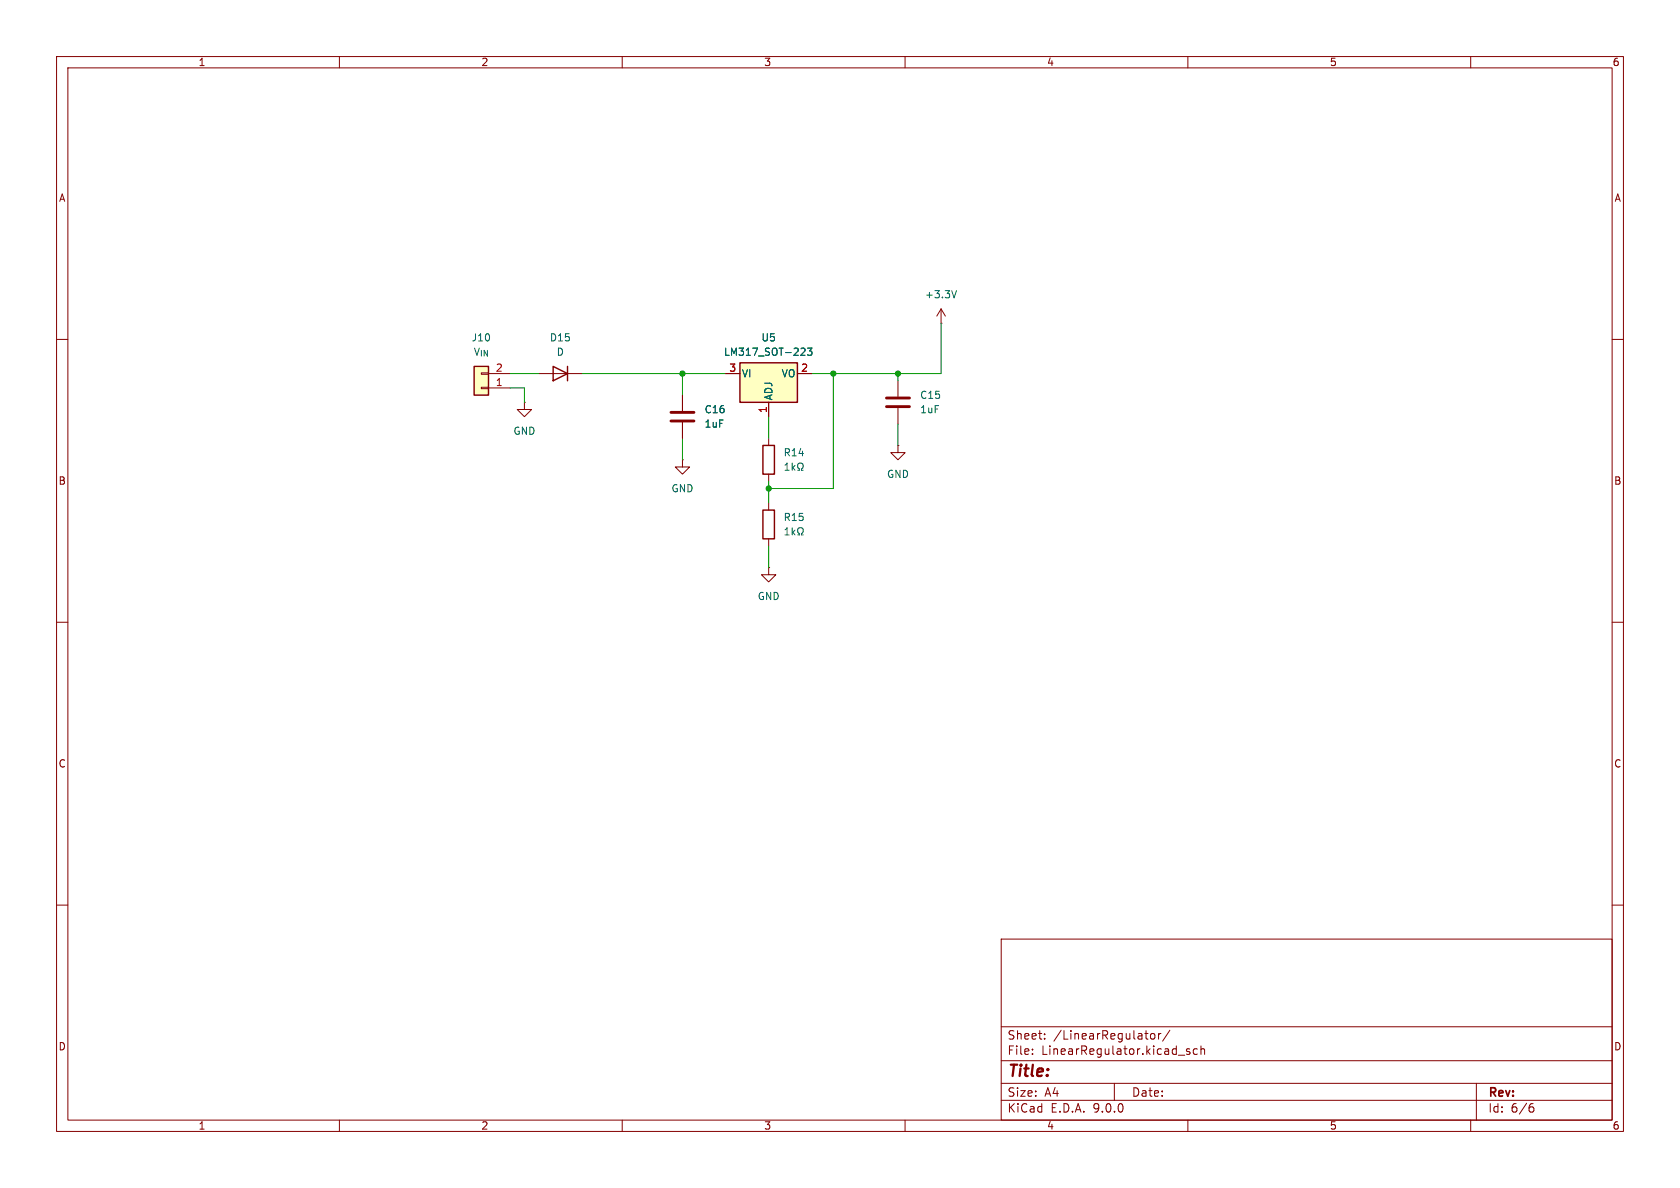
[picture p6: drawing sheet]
<svg xmlns="http://www.w3.org/2000/svg" width="297mm" height="210mm" viewBox="0 0 297 210" stroke-linecap="round" stroke-linejoin="round" font-family="sans-serif">
<g fill="none" stroke="#840000" stroke-width=".18">
<path d="M10 10h277v190h-277zM12 12h273v186h-273zM60 10v2M110 10v2M160 10v2M210 10v2M260 10v2M10 60h2M92.7 71.1v1.3h1.3l-1.3 1.3-1.3-1.3h1.3M92.7 71.1h.1M120.6 69.9v2.7M120.6 74.7v2.8"/>
<path d="M285 60h2M120.6 81.3v1.3h1.3l-1.3 1.2-1.2-1.2h1.2M120.6 81.3h.1M135.9 88.9v1.3M135.9 95.3v1.2M10 110h2M135.9 100.3v1.3h1.3l-1.3 1.3-1.3-1.3h1.3M135.9 100.3h.1M285 110h2M10 160h2M177 166h108v32h-108zM285 160h2"/>
<path d="M60 198v2M110 198v2M160 198v2M177 194.5h108M177 191.5h108M177 187.5h108M177 181.5h108M182.5 186.3v.1M182.5 185.5v.1M184.7 183.6v.1M184.7 182.8v.1M197 191.5v3"/>
<path d="M203.5 182.8l.4-.1 .3 .3v.4l-.3 .3-.4-.1-.1-.2v-.4zM204.8 182.7v1M205.2 182.7l-.2 .1-.2 .2M206.8 182.1l-1.3 2M208.3 186.5h1.2M210 198v2M210.3 185.5l-.3-.1-.3 .2 .1 .2 .5 .2v.3h-.6M211.7 185.5l-.5-.1-.2 .3v.4l.1 .2h.6M212.3 185.5l.2-.1 .4 .1 .1 .9M212.3 184.9v1.5M260 198v2M261 191.5v6.5"/>
<path d="M270.6 195.7h.4l.2 .3-.1 .5-.5 .1M271 195.1l-.4 .1"/>
</g>
<path d="M134.9 90.2h2v5.1h-2z" fill="none" stroke="#840000" stroke-width=".25"/>
<path d="M138.8 94.6h.7M138.8 93.7l.3-.4v1.3M140.1 93.3v1.3M140.2 94.1l.3 .5M140.5 93.7l-.4 .5M141 94.6h.3v-.3a.54 .54 0 0 1-.2-.7 .54 .54 0 0 1 .7-.3 .58 .58 0 0 1-.1 1v.3h.3" fill="none" stroke="#006464" stroke-width=".18"/>
<path d="M118.6 72.9h4.1M118.6 74.4h4.1" fill="none" stroke="#840000" stroke-width=".51"/>
<path d="M83.8 64.8h2.6v5.1h-2.6z" fill="#ffffc2"/>
<path d="M83.8 64.8h2.6v5.1h-2.6zM97.8 64.8l2.5 1.2-2.5 1.3zM100.3 64.8v2.5" fill="none" stroke="#840000" stroke-width=".25"/>
<path d="M85.1 68.5h1.3v.2h-1.3zM85.1 65.9h1.3v.3h-1.3zM86.4 68.6h3.8M86.4 66h3.8M95.2 66h7.7" fill="none" stroke="#840000" stroke-width=".18"/>
<path d="M130.8 64.1h10.2v7h-10.2z" fill="#ffffc2"/>
<path d="M130.8 64.1h10.2v7h-10.2zM134.9 78.7h2v5.1h-2z" fill="none" stroke="#840000" stroke-width=".25"/>
<g fill="none" stroke="#840000" stroke-width=".18">
<path d="M166.4 57.2h.1M166.4 54.6l-.8 1.3M166.4 54.6l.7 1.3M166.4 54.6v2.6M120.6 69.9v2.7M120.6 74.7v2.8M128.3 66h2.5M135.9 71.1v2.6M135.9 77.5v1.2M141 66h2.5M158.7 78.7v1.3h1.3l-1.3 1.3-1.2-1.3h1.2M158.7 78.7h.1"/>
<path d="M158.7 67.3v2.8M158.7 72.1v2.8M135.9 83.8v1.3"/>
</g>
<path d="M169.1 51.4l-.4 1.2M141.8 61.5l.4 .1 .1 .3-.8 .9h.8M142.8 61.5h.7l-.4 .5 .4 .1v.6l-.2 .1-.5-.1M138.8 83.1h.7M138.8 82.2l.3-.3v1.2M140.1 81.9v1.2M140.2 82.6l.3 .5M140.5 82.3l-.4 .5M141 83.1h.3v-.2a.54 .54 0 0 1-.2-.8 .54 .54 0 0 1 .7-.2 .58 .58 0 0 1-.1 1v.2h.3" fill="none" stroke="#006464" stroke-width=".18"/>
<path d="M156.7 70.4h4.1M156.7 71.9h4.1" fill="none" stroke="#840000" stroke-width=".51"/>
<path d="M166.4 57.2v8.8h-22.9M90.2 66h5M90.2 68.6h2.5v2.5M102.9 66h25.4M120.6 66v3.9M120.6 77.5v3.8M135.9 73.7v3.8M147.3 66v20.4h-11.4M158.7 66v1.3M158.7 74.9v3.8M135.9 85.1v3.8M135.9 96.5v3.8" fill="none" stroke="#009600" stroke-width=".18"/>
<g fill="#009600" stroke="#009600" stroke-width=".18">
<circle cx="135.9" cy="86.4" r=".46"/>
<circle cx="120.6" cy="66" r=".46"/>
<circle cx="147.3" cy="66" r=".46"/>
<circle cx="158.7" cy="66" r=".46"/>
</g>
<text font-size="2.8" fill="#840000" x="178" y="190.9">Title:</text>
<g font-size="2.1" fill="#840000">
<text x="178" y="184">Sheet:</text>
<text x="186.2" y="184">/LinearRegulator/</text>
<text x="178" y="186.7">File:</text>
<text x="184.1" y="186.7">LinearRegulator.kicad_sch</text>
<text x="178" y="196.9">KiCad</text>
<text x="178" y="194.1">Size:</text>
<text x="184.7" y="194.1">A4</text>
<text x="185.7" y="196.9">E.D.A.</text>
<text x="193.3" y="196.9">9.0.0</text>
<text x="200" y="194.1">Date:</text>
<text x="263" y="194.3">Rev:</text>
<text x="263" y="196.9">Id:</text>
<text x="267.1" y="196.9">6/6</text>
</g>
<g font-size="1.8" fill="#840000">
<text x="35" y="11.9">1</text>
<text x="85" y="11.9">2</text>
<text x="135" y="11.9">3</text>
<text x="185" y="11.9">4</text>
<text x="235" y="11.9">5</text>
<text x="285" y="11.9">6</text>
<text x="10.3" y="35.9">A</text>
<text x="285.3" y="35.9">A</text>
<text x="10.3" y="85.9">B</text>
<text x="285.3" y="85.9">B</text>
<text x="10.3" y="135.9">C</text>
<text x="285.3" y="135.9">C</text>
<text x="10.3" y="185.9">D</text>
<text x="285.3" y="185.9">D</text>
<text x="35" y="199.9">1</text>
<text x="85" y="199.9">2</text>
<text x="135" y="199.9">3</text>
<text x="185" y="199.9">4</text>
<text x="235" y="199.9">5</text>
<text x="285" y="199.9">6</text>
</g>
<g font-size="1.8" fill="#006464">
<text x="163.4" y="52.9">+3.3V</text>
<text x="83.3" y="60.6">J10</text>
<text x="83.6" y="63.1">V_{IN}</text>
<text x="97.1" y="60.6">D15</text>
<text x="98.3" y="63.1">D</text>
<text x="127.9" y="63.1">LM317_SOT-223</text>
<text x="134.5" y="60.6">U5</text>
<text x="131.1" y="66.9">VI</text>
<text x="136.8" y="70.9" transform="rotate(-90 136.8 70.9)">ADJ</text>
<text x="138.1" y="66.9">VO</text>
<text x="162.6" y="70.7">C15</text>
<text x="90.7" y="77.1">GND</text>
<text x="124.5" y="75.8">1uF</text>
<text x="124.5" y="73.3">C16</text>
<text x="162.6" y="73.3">1uF</text>
<text x="138.4" y="80.9">R14</text>
<text x="118.6" y="87.2">GND</text>
<text x="156.7" y="84.7">GND</text>
<text x="138.4" y="92.3">R15</text>
<text x="133.9" y="106.3">GND</text>
</g>
<g font-size="1.8" fill="#a90000">
<text x="87.6" y="65.8">2</text>
<text x="128.8" y="65.8">3</text>
<text x="141.5" y="65.8">2</text>
<text x="87.6" y="68.3">1</text>
<text x="135.6" y="73.1" transform="rotate(-90 135.6 73.1)">1</text>
</g>
</svg>
